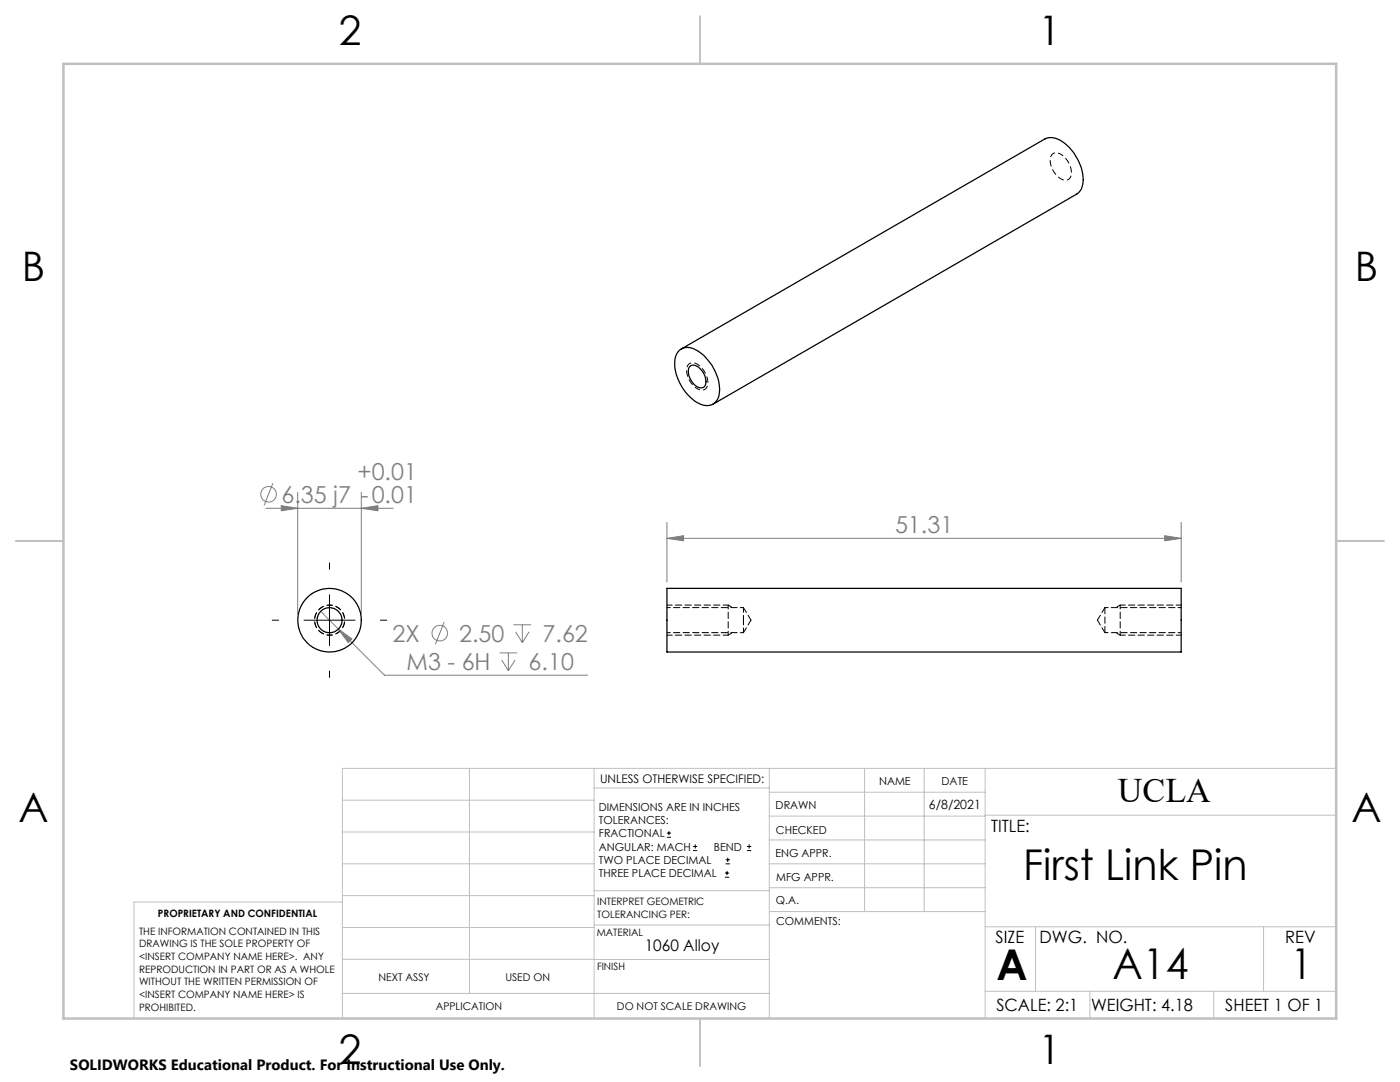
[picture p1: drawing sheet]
<svg xmlns="http://www.w3.org/2000/svg" width="279mm" height="216mm" viewBox="0 0 279 216" stroke-linecap="round" stroke-linejoin="round" font-family="sans-serif">
<g fill="none" stroke="#808080" stroke-width=".2">
<path d="M54.5 96.4l-1.8 4.5M59.4 98.2v24.3M72.1 98.2v24.3M53.1 101.4h25.4M56.1 100.9l3.3 .5-3.3 .5zM72.1 101.4l3.3-.5v1zM133.1 107.4l3.3-.5v1zM133.1 104.2v11.9M133.1 107.4h102.6M232.4 106.9l3.3 .5-3.3 .5zM235.7 104.2v11.9M64 122l12.7 12.7h40.6"/>
<path d="M67.5 125.5l2.7 2-.7 .7zM88.7 124.1l-1.8 4.5M99.7 130.3h3.5M100.1 131.7l1.4 2.1M101.5 130.3v3.5M102.4 124.7h3.6M102.8 131.7l-1.3 2.1M102.9 126.1l1.3 2.1M104.2 124.7v3.5M105.6 126.1l-1.4 2.1"/>
<circle cx="53.6" cy="98.6" r="1.55"/>
<circle cx="87.8" cy="126.3" r="1.56"/>
</g>
<g fill="none" stroke="#000" stroke-width=".2">
<path d="M65.8 112.3v1.3M65.8 118.7v10.1M54.3 123.8h1.3M60.7 123.8h10.1M65.8 133.9v1.3M75.9 123.8h1.3M133.1 167.1h.8M133.1 166.2h.8M133.5 165.8v.9M138.3 169.7h.8M138.3 168.9h.8M138.7 168.5v.8"/>
<path d="M144.7 175h.8M144.7 174.2h.8M144.8 172.4h.9M144.8 171.6h.9M145.1 173.8v.8M145.2 171.1v.9M149.1 169.7h.8M149.1 168.9h.8M149.5 168.5v.8"/>
</g>
<path d="M211.7 30.8a1.33 1.33 0 0 0-1.6-.1 1.33 1.33 0 0 0-.5 1.5 4.1 4.1 0 0 0 3.1 3.8 1.53 1.53 0 0 0 1.1-2.2 4.8 4.8 0 0 0-2.1-3M139.1 77.6a4.2 4.2 0 0 1-1.9-4.6 1.4 1.4 0 0 1 2.3-.1 4.1 4.1 0 0 1 1.5 4.5 1.28 1.28 0 0 1-1.9 .2M65.8 126.7a3 3 0 0 1-2.7-4.4 3 3 0 0 1 5.2-.2 3 3 0 0 1-2.3 4.6h-.2M65.8 120.7a3 3 0 0 0-2.7 4.5 3 3 0 0 0 5.2 .2 3 3 0 0 0-2.3-4.7h-.2" fill="none" stroke="#000" stroke-width=".2" stroke-dasharray="1.3 .6" stroke-dashoffset=".7" stroke-linecap="butt"/>
<g fill="none" stroke="#c0c0c0" stroke-width=".2">
<path d="M68.3 159.7h50.3M93.7 153.3v44.9M118.6 153.3v49.9M118.6 157.2h34.9M153.5 153.3v49.9M153.5 158.1h43.1M172.5 153.3v28.6M184.4 153.3v28.6M196.6 153.3v49.9M266.7 153.3h-198.4v49.9M68.3 178.7h50.3M68.3 172.4h50.3"/>
<path d="M68.3 166h50.3M68.3 180h-41.6v23.2M118.6 177.7h35M153.5 167.6h43.1M153.5 162.8h43.1M153.5 172.4h43.1M153.5 177.1h43.1M196.6 162.7h70.1M68.3 198.2h85.2M68.3 191.4l85.2 .1M68.3 185.1h50.3M118.6 184.6h35"/>
<path d="M153.6 181.9h43M196.6 197.8h70.1M196.6 184.9h70.1M206.7 184.9v12.9M217.5 197.8v5.4M242.2 197.8v5.4M252.2 184.9v12.9"/>
</g>
<path d="M139.7 3.2v9.5M3.1 107.9h9.6M266.7 107.9h9.5M139.7 203.2v9.6" fill="none" stroke="#c0c0c0" stroke-width=".25"/>
<path d="M12.7 12.7h254v190.5h-254z" fill="none" stroke="#c0c0c0" stroke-width=".5"/>
<path d="M133.1 120.7h12.2M133.1 126.7h12.2M235.8 126.7h-12.2M235.8 120.7h-12.2" fill="none" stroke="#000" stroke-width=".2" stroke-dasharray="1.3 .6" stroke-dashoffset=".3"/>
<path d="M145.3 126.7l.9-.5M145.3 120.7l.9 .5M145.3 126.7v-6M223.6 120.7l-.9 .5M223.6 126.7l-.9-.5M223.6 120.7v6" fill="none" stroke="#000" stroke-width=".2" stroke-dasharray="1.3 .6" stroke-dashoffset=".5"/>
<g fill="#808080">
<path d="M232.4 106.9l3.3 .5-3.3 .5zM133.1 107.4l3.3-.5v1z"/>
<path d="M56.1 100.9l3.3 .5-3.3 .5zM72.1 101.4l3.3-.5v1zM67.5 125.5l2 2.7 .7-.7z"/>
</g>
<g fill="none" stroke="#000" stroke-width=".25">
<path d="M135.4 70.1a2.96 2.96 0 0 1 4.1 .1 9.5 9.5 0 0 1 4 8.6 2.53 2.53 0 0 1-4 1.7 9.6 9.6 0 0 1-4.8-8.7l.2-1zM136 69.6l72.5-41.9a3.6 3.6 0 0 1 4 .9 9.6 9.6 0 0 1 3.6 8.3l-.3 .8-.9 1-72.6 41.9M137.7 73.1a1.49 1.49 0 0 1 2.1 .5 2.95 2.95 0 0 1 .7 3.6 1.86 1.86 0 0 1-2.4-1 2.81 2.81 0 0 1-.4-3.1zM133.1 117.4h102.6v12.7h-102.6z"/>
<circle cx="65.8" cy="123.8" r="6.3"/>
<circle cx="65.8" cy="123.8" r="2.5"/>
</g>
<path d="M220.5 121.2v5" fill="none" stroke="#000" stroke-width=".2" stroke-dasharray="1.3 .6"/>
<path d="M148.4 123.7v-2.5M148.4 126.2v-2.5" fill="none" stroke="#000" stroke-width=".2" stroke-dasharray="1.3 .6" stroke-dashoffset=".3"/>
<path d="M133.1 126.2h15.3M148.4 121.2h-15.3M220.5 126.2h15.3M235.8 121.2h-15.3" fill="none" stroke="#000" stroke-width=".2" stroke-dasharray="1.3 .6" stroke-dashoffset=".6"/>
<path d="M148.4 126.2l1.5-2.5M149.9 123.7l-1.5-2.5M219 123.7l1.5 2.5M220.5 121.2l-1.5 2.5" fill="none" stroke="#000" stroke-width=".2" stroke-dasharray="1.3 .6" stroke-dashoffset=".1"/>
<g font-size="8.5">
<text x="204.2" y="175.5">First Link Pin</text>
<text x="198.9" y="195.5">A</text>
<text x="222" y="195.4">A14</text>
<text x="257.6" y="195.4">1</text>
</g>
<g font-size="8.1">
<text x="67.6" y="8.9">2</text>
<text x="207.3" y="8.9">1</text>
<text x="4.4" y="56.2">B</text>
<text x="270.4" y="56.2">B</text>
<text x="3.7" y="164.1">A</text>
<text x="269.7" y="164.1">A</text>
<text x="67.6" y="212.4">2</text>
<text x="207.3" y="212.4">1</text>
</g>
<text font-size="6.9" x="223.1" y="160.1">UCLA</text>
<g font-size="4.7" fill="#808080">
<text x="71.3" y="95.9">+0.01</text>
<text x="56.2" y="100.3">6.35 j7 -0.01</text>
<text x="178.6" y="106.4">51.31</text>
<text x="78.3" y="128">2X</text>
<text x="91.6" y="128">2.50</text>
<text x="108.3" y="128">7.62</text>
<text x="81.1" y="133.6">M3 - 6H</text>
<text x="105.5" y="133.6">6.10</text>
</g>
<g font-size="3.4">
<text x="197.8" y="166">TITLE:</text>
<text x="198.7" y="188.1">SIZE</text>
<text x="207.5" y="188.1">DWG. NO.</text>
<text x="256.5" y="188.2">REV</text>
<text x="198.8" y="201.7">SCALE: 2:1</text>
<text x="217.7" y="201.8">WEIGHT: 4.18</text>
<text x="244.5" y="201.7">SHEET 1 OF 1</text>
</g>
<text font-size="3.2" x="128.7" y="189.8">1060 Alloy</text>
<text font-size="3" x="14" y="213.5">SOLIDWORKS Educational Product. For Instructional Use Only.</text>
<text font-size="2.5" x="185.4" y="161.4">6/8/2021</text>
<text font-size="2.4" x="119.8" y="156.2">UNLESS OTHERWISE SPECIFIED:</text>
<g font-size="2.2">
<text x="119.5" y="161.8">DIMENSIONS ARE IN INCHES</text>
<text x="154.8" y="161.4">DRAWN</text>
<text x="175.4" y="156.6">NAME</text>
<text x="187.9" y="156.7">DATE</text>
<text x="119.5" y="164.4">TOLERANCES:</text>
<text x="119.5" y="167.1">FRACTIONAL</text>
<text x="154.9" y="166.3">CHECKED</text>
<text x="119.5" y="169.7">ANGULAR: MACH</text>
<text x="119.5" y="172.4">TWO PLACE DECIMAL</text>
<text x="142.5" y="169.7">BEND</text>
<text x="154.8" y="171">ENG APPR.</text>
<text x="119.5" y="175">THREE PLACE DECIMAL</text>
<text x="154.9" y="175.7">MFG APPR.</text>
<text x="154.9" y="180.4">Q.A.</text>
<text x="154.9" y="184.6">COMMENTS:</text>
</g>
<g font-size="2.1">
<text x="75.5" y="195.7">NEXT ASSY</text>
<text x="100.9" y="195.7">USED ON</text>
<text x="86.9" y="201.5">APPLICATION</text>
<text x="123.1" y="201.6">DO NOT SCALE DRAWING</text>
</g>
<g font-size="2">
<text x="31.5" y="182.9">PROPRIETARY AND CONFIDENTIAL</text>
<text x="119.2" y="180.6">INTERPRET GEOMETRIC</text>
<text x="119.2" y="183.1">TOLERANCING PER:</text>
<text x="27.8" y="186.5">THE INFORMATION CONTAINED IN THIS</text>
<text x="27.8" y="189">DRAWING IS THE SOLE PROPERTY OF</text>
<text x="27.8" y="191.6">&lt;INSERT COMPANY NAME HERE&gt;. ANY</text>
<text x="119.1" y="186.7">MATERIAL</text>
<text x="27.8" y="194.1">REPRODUCTION IN PART OR AS A WHOLE</text>
<text x="27.8" y="196.6">WITHOUT THE WRITTEN PERMISSION OF</text>
<text x="119.1" y="193.5">FINISH</text>
<text x="27.8" y="199.1">&lt;INSERT COMPANY NAME HERE&gt; IS</text>
<text x="27.8" y="201.7">PROHIBITED.</text>
</g>
</svg>
